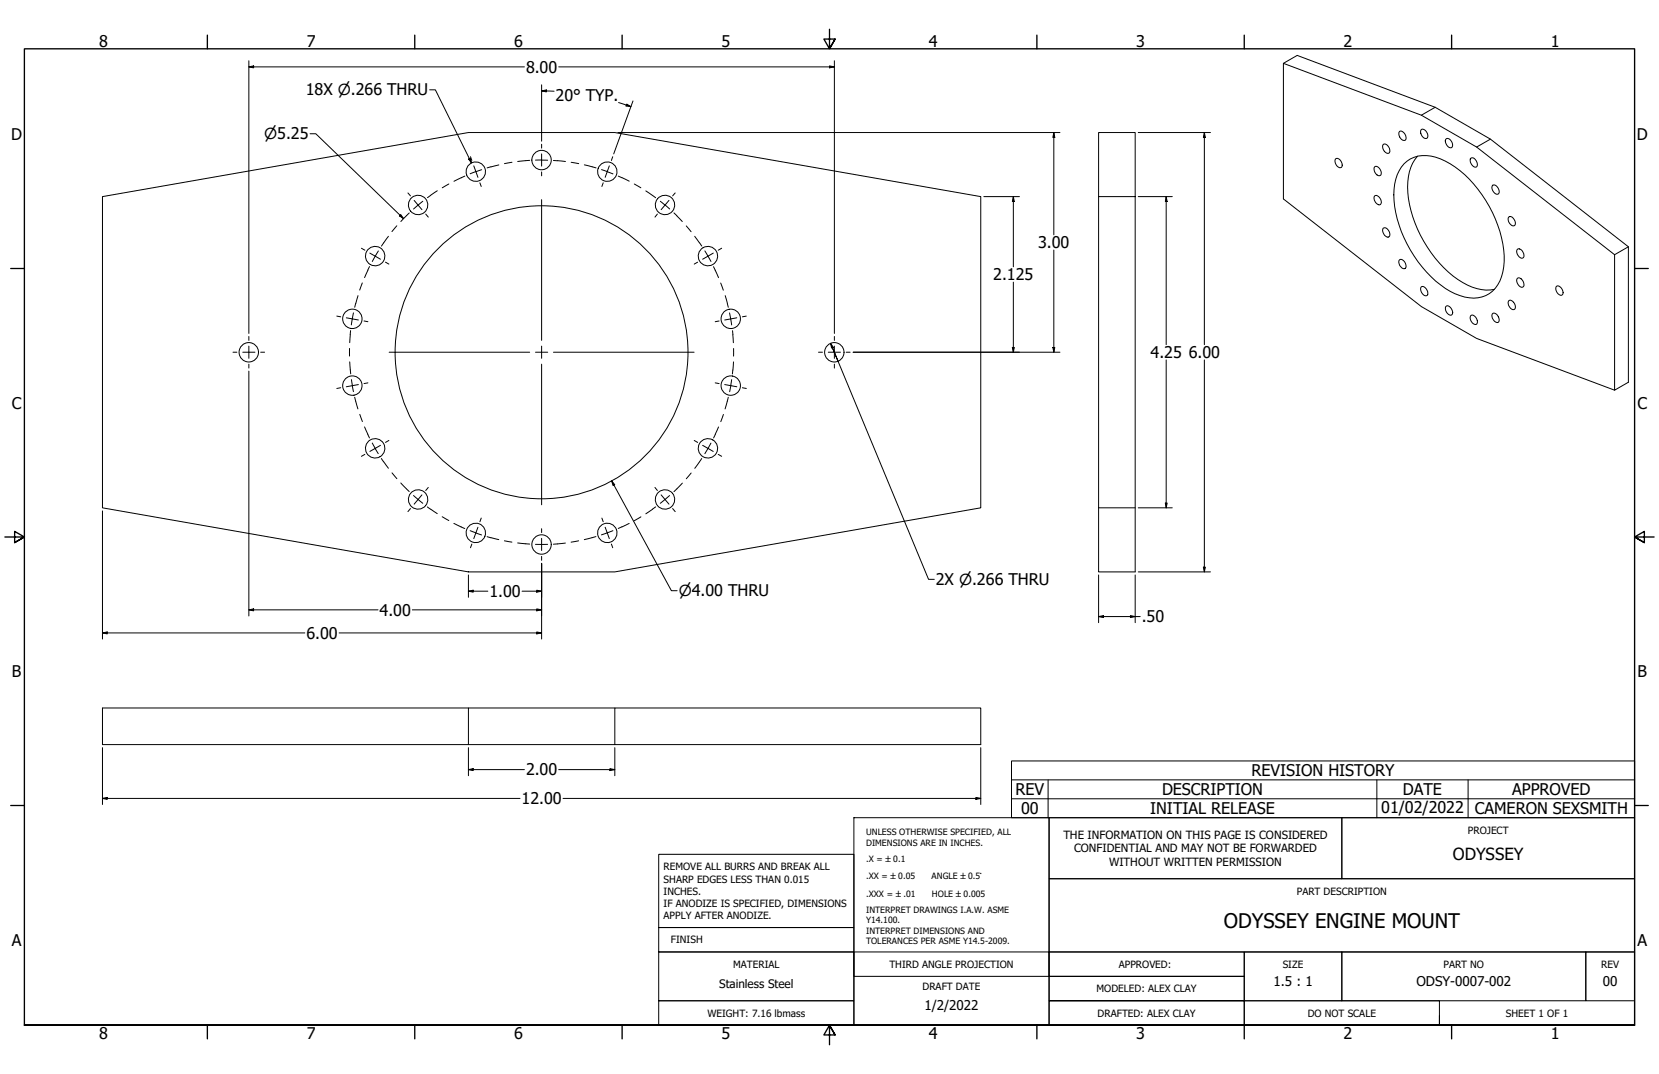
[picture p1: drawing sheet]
<svg xmlns="http://www.w3.org/2000/svg" width="864mm" height="559mm" viewBox="0 0 864 559" stroke-linecap="round" stroke-linejoin="round" font-family="sans-serif">
<!-- layer: Visible (ANSI) -->
<g fill="none" stroke="#000" stroke-width=".52">
<path d="M668 33l72 27 7-4M740 60l29 17 7-5M720 75a2.8 2.8 0 0 1 3 2 2.8 2.8 0 0 1 0 3 3 3 0 0 1-3-5zM728 68a3 3 0 0 1 3 2 3 3 0 0 1 0 3 3 3 0 0 1-3-5zM740 67a3 3 0 0 1 3 2 3 3 0 0 1 0 3 3 3 0 0 1-3-5zM753 72a3 3 0 0 1 3 2 3 3 0 0 1 0 3 3 3 0 0 1-3-5zM769 77l71 56 8-5M695 83a2.7 2.7 0 0 1 3 1 2.7 2.7 0 0 1 0 3 3 3 0 0 1-3-4zM716 87a2.7 2.7 0 0 1 2 1 2.7 2.7 0 0 1 0 3 3 3 0 0 1-2-4zM731 85a18 18 0 0 1 21-1 62 62 0 0 1 31 55 16 16 0 0 1-16 16 37 37 0 0 1-27-16 59 59 0 0 1-14-43l1-5zM738 81a29 29 0 0 0-4 25 63 63 0 0 0 30 42l7 3h7M766 82a3 3 0 0 1 3 2 3 3 0 0 1-1 3 3 3 0 0 1-2-5z"/>
<path d="M777 96a3 3 0 0 1 3 2 3 3 0 0 1 0 3 3 3 0 0 1-3-5zM53 102l191-33h76l191 33v162l-191 34h-76l-191-34zM572 102v162h19M591 102h-19v-33h19v229h-19v-34M716 102a2.8 2.8 0 0 1 3 1 2.8 2.8 0 0 1-1 4 4 4 0 0 1-2-5zM720 119a2.7 2.7 0 0 1 3 1 2.7 2.7 0 0 1 0 3 4 4 0 0 1-3-4zM785 113a3 3 0 0 1 3 1 3 3 0 0 1 0 3 3 3 0 0 1-3-4zM728 135a2.7 2.7 0 0 1 3 2 2.7 2.7 0 0 1 0 3 3 3 0 0 1-3-5zM790 130a3 3 0 0 1 3 1 3 3 0 0 1 0 3 3 3 0 0 1-3-4zM840 133v70l8-4v-71l-72-56-29-16-72-27-7 4v71l72 56 29 16 71 27M740 149a2.7 2.7 0 0 1 3 2 2.7 2.7 0 0 1-1 3 4 4 0 0 1-2-5zM753 160a2.8 2.8 0 0 1 3 1 2.8 2.8 0 0 1-1 3 4 4 0 0 1-2-4z"/>
<path d="M786 156a3 3 0 0 1 2 2 3 3 0 0 1 0 3 3 3 0 0 1-2-5zM790 145a3 3 0 0 1 3 1 3 3 0 0 1 0 3 3 3 0 0 1-3-4zM810 149a2.7 2.7 0 0 1 3 1 2.7 2.7 0 0 1 0 4 4 4 0 0 1-3-5zM765 164a2.8 2.8 0 0 1 3 1 2.8 2.8 0 0 1 1 3 2.3 2.3 0 0 1-3 0 2.3 2.3 0 0 1-1-2zM777 163a2.7 2.7 0 0 1 3 2 2.7 2.7 0 0 1 0 3 4 4 0 0 1-3-5zM244 368h-191v19h191M320 368h-76v19M244 387h267v-19h-191v19"/>
<circle cx="248" cy="89" r="5"/>
<circle cx="282" cy="83" r="5"/>
<circle cx="316" cy="89" r="5"/>
<circle cx="218" cy="107" r="5"/>
<circle cx="346" cy="107" r="5"/>
<circle cx="195" cy="133" r="5"/>
<circle cx="369" cy="133" r="5"/>
<circle cx="183" cy="166" r="5"/>
<circle cx="380" cy="166" r="5"/>
<circle cx="130" cy="183" r="5"/>
<circle cx="282" cy="183" r="76"/>
<circle cx="434" cy="183" r="5"/>
<circle cx="183" cy="201" r="5"/>
<circle cx="380" cy="201" r="5"/>
<circle cx="195" cy="233" r="5"/>
<circle cx="369" cy="233" r="5"/>
<circle cx="218" cy="260" r="5"/>
<circle cx="346" cy="260" r="5"/>
<circle cx="248" cy="277" r="5"/>
<circle cx="316" cy="277" r="5"/>
<circle cx="282" cy="283" r="5"/>
</g>
<!-- layer: Border (ANSI) -->
<g fill="none" stroke="#000" stroke-width=".7">
<path d="M108 18v7M216 18v7M324 18v7M432 15v10l-3-5h6l-3 5 3-5M540 18v7M648 18v7M756 18v7M6 140h7M851 140h7M3 279h10l-5-3v6l5-3-5 3M861 279h-10l5-3v6l-5-3 5 3M6 419h7"/>
<path d="M851 419h7M13 533v-508h838v508h-838h838M108 533v8M216 533v8M324 533v8M435 538l-3-5 3 5h-6l3-5v11M540 533v8M648 533v8M756 533v8"/>
</g>
<!-- layer: Title (ANSI) -->
<g fill="none" stroke="#000" stroke-width=".52">
<path d="M444 425h102v108h-102zM546 425h152v32h-152zM698 425h153v32h-153zM343 444h101v39h-101zM546 457h305v38h-305zM343 483h101v12h-101zM343 495h101v26h-101zM444 495h102v13h-102zM546 495h102v13h-102h102v13h-102v12h102v-12h-102zM648 495h50v26h-50zM698 495h127v26h-127zM825 495h26v26h-26z"/>
<path d="M343 521h101v12h-101zM648 521h101v12h-101zM851 521v12h-102v-5"/>
</g>
<!-- layer: Symbol (ANSI) -->
<path d="M527 406v-10h324v10M527 416h324M546 406v19M717 406v19M764 406v19M851 406h-324v10M851 406v19h-324v-9" fill="none" stroke="#000" stroke-width=".52"/>
<!-- layer: Center Mark (ANSI) -->
<g fill="none" stroke="#000" stroke-width=".52">
<path d="M282 75v2M245 82l1 2M247 86l2 6M250 95l1 2M282 80v6M282 89v3M314 95l-1 2M317 86l-2 6M319 82l-1 2M212 100l2 2M216 104l4 5M222 111l1 2"/>
<path d="M282 104v73M342 111l-1 2M348 104l-4 5M351 100l-1 2M188 129l2 1M193 132l5 3M201 136l1 1M363 136l-2 1M371 132l-5 3M376 129l-2 1M130 175v2M175 164l2 1"/>
<path d="M180 165l7 1M189 167h3M374 167h-2M384 165l-7 1M388 164l-2 1M434 175v2M121 183h2M126 183h7M130 180v6M130 189v3M136 183h2M192 199l-3 1"/>
<path d="M203 183h73M279 183h6M282 180v6M282 189v74M288 183h73M372 199l2 1M426 183h2M431 183h7M434 180v6M434 189v3M440 183h3M177 202h-2"/>
<path d="M187 200l-7 1M377 200l7 1M386 202h2M190 236l-2 1M198 232l-5 3M202 229l-1 1M361 229l2 1M366 232l5 3M374 236l2 1M220 257l-4 5M223 254l-1 1M341 254l1 1"/>
<path d="M344 257l4 5M214 265l-2 1M249 274l-2 6M251 270l-1 1M282 275v2M313 270l1 1M315 274l2 6M350 265l1 1M246 283l-1 2M282 280v6M282 289v3M318 283l1 2"/>
</g>
<!-- layer: Centerline (ANSI) -->
<g fill="none" stroke="#000" stroke-width=".52">
<path d="M228 99l-5 4M234 96l-4 2M240 92l-4 2M242 92h-2M248 89l-3 1M251 88l-3 1M260 86l-6 1M267 84l-4 1M276 83l-7 1M282 83h3M282 83h-3M288 84h6"/>
<path d="M297 84l4 1M304 86l6 1M313 88l3 1M316 89l3 1M322 92l6 2M330 96l4 2M336 99l5 4M207 117l-3 4M213 111l-4 4M220 105l-5 4M344 105l2 2M346 107l3 2"/>
<path d="M351 111l1 1M352 112l3 3M357 118l3 3M192 139l-1 2M197 131l-3 5M202 123l-3 5M362 123l2 3M364 126l1 2M367 131l3 5M371 139l3 5M186 154l-1 6M189 147l-2 4"/>
<path d="M192 141l-2 3M375 147l2 4M378 154l1 6M182 174v4M183 172l-1 2M184 163l-1 6M380 163l1 6M381 172l1 2M381 174l1 4M182 181v4M182 188l1 7M183 198l1 6"/>
<path d="M381 198l-1 6M381 193v2M382 188v5M382 181v4M185 207v2M185 209l1 4M187 216l2 3M377 216l-2 3M379 207l-2 6M190 222l2 6M194 230l1 3M195 233l2 3"/>
<path d="M199 239l1 1M365 239l-3 5M370 231l-3 5M374 222l-3 6M200 240l2 4M204 246l3 3M209 251l4 5M215 258l5 4M349 258l-5 4M355 251l-4 5M360 246l-3 3M222 264l6 3"/>
<path d="M230 269l4 2M236 272l6 3M245 276l3 1M248 277l3 1M254 279l6 2M310 279l-6 2M319 276l-6 2M324 274l-2 1M328 272l-4 2M334 269l-4 2M341 264l-5 3M263 281l3 1"/>
<path d="M269 282l7 1M279 283h6M294 283h-6M301 281l-4 1"/>
</g>
<!-- layer: Dimension (ANSI) -->
<g fill="none" stroke="#000" stroke-width=".52">
<path d="M130 35l2-1v1zM130 32v141M130 35h143M291 35h143M432 34l2 1h-2zM434 32v141M224 47h3l18 38M282 47h2v1zM282 47h6M282 44v29M322 53l6 2M326 54l2 1h-2z"/>
<path d="M330 53l-11 27M161 70h3l46 44M322 69h230M549 69v3h-1zM549 69v53M593 69h37M627 69v3h-1zM627 69v110M244 83l1-1v3zM209 112l1 2-2-2zM512 102h19M527 102l1 3h-1z"/>
<path d="M527 102v37M593 102h17M607 102l1 3h-1zM607 102v77M549 130v53M527 147v36M432 179l2 2h-1zM432 179l1 2M130 193v127M436 188l-3-7 50 120h3M444 183h108M527 181h1l-1 2z"/>
<path d="M548 181h1v2zM607 187v77M627 187v111M318 250l2 2-1 1zM318 250l32 57h2M53 266v66M593 264h17M607 262h1l-1 2zM244 299v12M282 293v39M572 299v25M591 299v25"/>
<path d="M593 298h37M626 295h1v3zM130 317h2v1zM130 317h67M215 317h67M244 308l2-1v1zM244 308h10M272 308h10M279 317h3l-3 1zM279 307l3 1h-3zM53 329h3v1zM53 329h106"/>
<path d="M177 329h105M279 329h3l-3 1zM572 321l2-1v1zM572 321h22M588 320l3 1h-3zM53 389v30M244 389v15M317 400h3l-3 1zM320 389v15M511 389v30M53 415h3v1zM53 415h218"/>
<path d="M244 400h2v1zM244 400h29M291 400h29M293 415h218M508 415h3l-3 1z"/>
</g>
<g fill="#000">
<path d="M130 35l2-1v1z" fill-rule="evenodd"/>
<path d="M432 34l2 1h-2z" fill-rule="evenodd"/>
<path d="M282 47h2v1z" fill-rule="evenodd"/>
<path d="M326 54l2 1h-2z" fill-rule="evenodd"/>
<path d="M549 69v3h-1z" fill-rule="evenodd"/>
<path d="M627 69v3h-1z" fill-rule="evenodd"/>
<path d="M244 83l1-1v3z" fill-rule="evenodd"/>
<path d="M209 112l1 2-2-2z" fill-rule="evenodd"/>
<path d="M527 102l1 3h-1z" fill-rule="evenodd"/>
<path d="M607 102l1 3h-1z" fill-rule="evenodd"/>
<path d="M432 179l2 2h-1z" fill-rule="evenodd"/>
<path d="M527 181h1l-1 2z" fill-rule="evenodd"/>
<path d="M548 181h1v2z" fill-rule="evenodd"/>
<path d="M318 250l2 2-1 1z" fill-rule="evenodd"/>
<path d="M607 262h1l-1 2z" fill-rule="evenodd"/>
<path d="M626 295h1v3z" fill-rule="evenodd"/>
<path d="M130 317h2v1z" fill-rule="evenodd"/>
<path d="M244 308l2-1v1z" fill-rule="evenodd"/>
<path d="M279 317h3l-3 1z" fill-rule="evenodd"/>
<path d="M279 307l3 1h-3z" fill-rule="evenodd"/>
<path d="M53 329h3v1z" fill-rule="evenodd"/>
<path d="M279 329h3l-3 1z" fill-rule="evenodd"/>
<path d="M572 321l2-1v1z" fill-rule="evenodd"/>
<path d="M588 320l3 1h-3z" fill-rule="evenodd"/>
<path d="M244 400h2v1z" fill-rule="evenodd"/>
<path d="M53 415h3v1z" fill-rule="evenodd"/>
<path d="M317 400h3l-3 1z" fill-rule="evenodd"/>
<path d="M508 415h3l-3 1z" fill-rule="evenodd"/>
</g>
<text font-size="10.5" x="637" y="483">ODYSSEY ENGINE MOUNT</text>
<text font-size="8.7" x="756" y="448">ODYSSEY</text>
<g font-size="8.4">
<text x="52" y="24">8</text>
<text x="160" y="24">7</text>
<text x="268" y="24">6</text>
<text x="376" y="24">5</text>
<text x="483" y="24">4</text>
<text x="591" y="24">3</text>
<text x="699" y="24">2</text>
<text x="807" y="24">1</text>
<text x="274" y="38">8.00</text>
<text x="159" y="50">18X ⌀.266 THRU</text>
<text x="289" y="52">20° TYP.</text>
<text x="6" y="73">D</text>
<text x="852" y="73">D</text>
<text x="540" y="129">3.00</text>
<text x="517" y="146">2.125</text>
<text x="599" y="186">4.25</text>
<text x="619" y="186">6.00</text>
<text x="6" y="213">C</text>
<text x="852" y="213">C</text>
<text x="487" y="304">2X ⌀.266 THRU</text>
<text x="255" y="311">1.00</text>
<text x="198" y="320">4.00</text>
<text x="594" y="324">.50</text>
<text x="160" y="332">6.00</text>
<text x="6" y="352">B</text>
<text x="852" y="352">B</text>
<text x="274" y="403">2.00</text>
<text x="652" y="404">REVISION HISTORY</text>
<text x="529" y="414">REV</text>
<text x="605" y="414">DESCRIPTION</text>
<text x="730" y="414">DATE</text>
<text x="787" y="414">APPROVED</text>
<text x="272" y="418">12.00</text>
<text x="531" y="424">00</text>
<text x="599" y="424">INITIAL RELEASE</text>
<text x="719" y="423">01/02/2022</text>
<text x="768" y="424">CAMERON SEXSMITH</text>
<text x="6" y="492">A</text>
<text x="852" y="492">A</text>
<text x="52" y="541">8</text>
<text x="160" y="541">7</text>
<text x="268" y="541">6</text>
<text x="376" y="541">5</text>
<text x="483" y="541">4</text>
<text x="591" y="541">3</text>
<text x="699" y="541">2</text>
<text x="807" y="541">1</text>
</g>
<g font-size="7.9">
<text x="138" y="73">⌀5.25</text>
<text x="353" y="310">⌀4.00 THRU</text>
</g>
<g font-size="7">
<text x="663" y="513">1.5 : 1</text>
<text x="737" y="513">ODSY-0007-002</text>
<text x="834" y="513">00</text>
<text x="481" y="525">1/2/2022</text>
</g>
<text font-size="6.1" x="374" y="514">Stainless Steel</text>
<g font-size="5.9">
<text x="554" y="436">THE INFORMATION ON THIS PAGE IS CONSIDERED</text>
<text x="559" y="443">CONFIDENTIAL AND MAY NOT BE FORWARDED</text>
<text x="577" y="451">WITHOUT WRITTEN PERMISSION</text>
</g>
<g font-size="5.2">
<text x="764" y="434">PROJECT</text>
<text x="345" y="453">REMOVE ALL BURRS AND BREAK ALL</text>
<text x="345" y="459">SHARP EDGES LESS THAN 0.015</text>
<text x="345" y="465">INCHES.</text>
<text x="675" y="465">PART DESCRIPTION</text>
<text x="345" y="472">IF ANODIZE IS SPECIFIED, DIMENSIONS</text>
<text x="345" y="478">APPLY AFTER ANODIZE.</text>
<text x="349" y="491">FINISH</text>
<text x="382" y="504">MATERIAL</text>
<text x="463" y="504">THIRD ANGLE PROJECTION</text>
<text x="582" y="504">APPROVED:</text>
<text x="668" y="504">SIZE</text>
<text x="751" y="504">PART NO</text>
<text x="834" y="504">REV</text>
<text x="480" y="515">DRAFT DATE</text>
<text x="571" y="516">MODELED: ALEX CLAY</text>
<text x="368" y="529">WEIGHT: 7.16 lbmass</text>
<text x="571" y="529">DRAFTED: ALEX CLAY</text>
<text x="681" y="529">DO NOT SCALE</text>
<text x="784" y="529">SHEET 1 OF 1</text>
</g>
<g font-size="4.5">
<text x="451" y="435">UNLESS OTHERWISE SPECIFIED, ALL</text>
<text x="451" y="440">DIMENSIONS ARE IN INCHES.</text>
<text x="451" y="449">.X = ±0.1</text>
<text x="451" y="458">.XX = ±0.05</text>
<text x="485" y="458">ANGLE ±0.5°</text>
<text x="451" y="467">.XXX = ±.01</text>
<text x="485" y="467">HOLE ±0.005</text>
<text x="451" y="475">INTERPRET DRAWINGS I.A.W. ASME</text>
<text x="451" y="480">Y14.100.</text>
<text x="451" y="486">INTERPRET DIMENSIONS AND</text>
<text x="451" y="491">TOLERANCES PER ASME Y14.5-2009.</text>
</g>
</svg>
